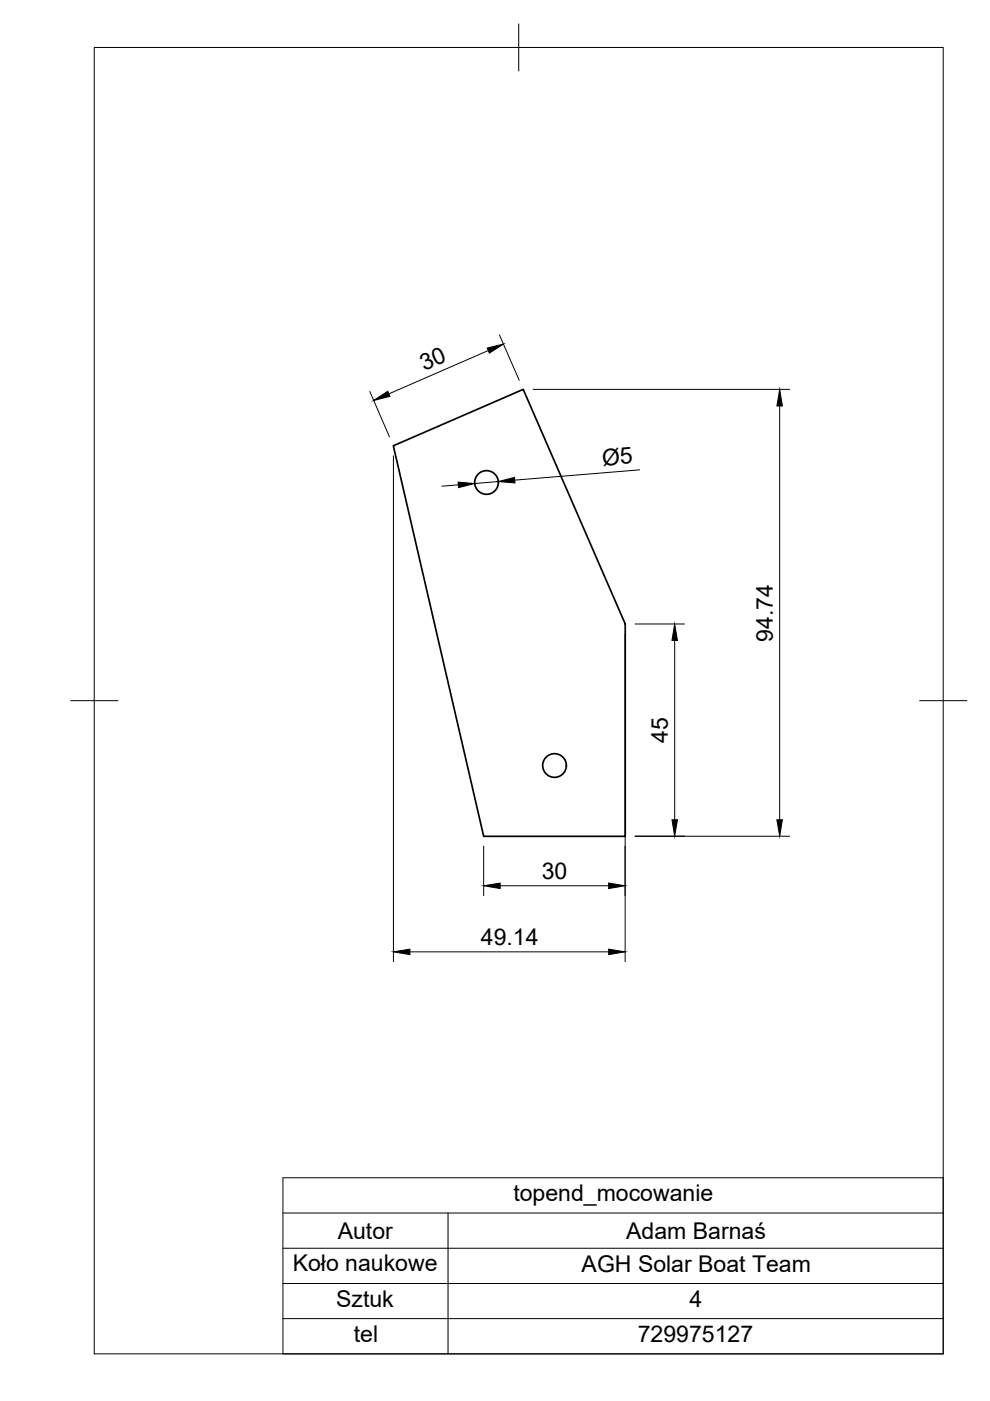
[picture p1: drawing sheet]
<svg xmlns="http://www.w3.org/2000/svg" width="210mm" height="297mm" viewBox="0 0 210 297" stroke-linecap="round" stroke-linejoin="round" font-family="sans-serif">
<!-- layer: Visible -->
<g fill="none" stroke="#000" stroke-width=".36">
<path d="M83.4 94.5l27.5-11.9 21.7 49.7v45h-30z"/>
<circle cx="103.2" cy="102.3" r="2.51"/>
<circle cx="117.6" cy="162.3" r="2.51"/>
</g>
<!-- layer: BORDER -->
<path d="M20 10.1h180v276.9h-180zM110 5.1v10M15 148.6h10M195 148.6h10" fill="none" stroke="#000" stroke-width=".21"/>
<!-- layer: FD_Dimensions -->
<g fill="none" stroke="#000" stroke-width=".21">
<path d="M103.5 74.3l-21.1 9.2M105.9 71l4.2 9.6M78.4 83l4.2 9.6M83.4 96.6v107.3M113 82.6h54.4M135.6 99.6l-26.5 2.2M165.3 86.1v87.7M97.2 102.8l-3.5 .3M105.6 102.1l-4.9 .4M132.5 134.4v69.5M134.6 132.3h10.5M143 135.8v38"/>
<path d="M102.6 179.4v10.5M134.6 177.3h32.8M106 187.8h23.1M86.9 201.8h42.2"/>
</g>
<path d="M103.3 73.8l3.4-.9-2.9 2zM79.2 84.9l3-1.9 .5 1zM165.3 82.6l.6 3.5h-1.2zM97.1 102.2l3.6 .3-3.5 .9zM105.6 102.1l3.5-.9 .1 1.2zM143 132.3l.6 3.5h-1.1zM142.5 173.8h1.1l-.6 3.5zM164.7 173.8h1.2l-.6 3.5zM102.6 187.8l3.4-.6v1.2zM129.1 187.2l3.4 .6-3.4 .6zM83.4 201.8l3.5-.6v1.2zM129.1 201.2l3.4 .6-3.4 .6z" fill="#000" stroke="#000" stroke-width=".21"/>
<!-- layer: Custom Tables -->
<path d="M60 249.7h140v37.3h-140zM60 257.2h140M95 257.2v29.8M60 264.7h140M60 272.1h140M60 279.6h140" fill="none" stroke="#000" stroke-width=".21"/>
<g font-size="4.9">
<text x="89.9" y="78.7" transform="rotate(-23 89.9 78.7)">30</text>
<text x="127.8" y="98.7" transform="rotate(-5 127.8 98.7)">Ø5</text>
<text x="163.9" y="136" transform="rotate(-90 163.9 136)">94.74</text>
<text x="141.6" y="157.4" transform="rotate(-90 141.6 157.4)">45</text>
<text x="114.9" y="186.3">30</text>
<text x="102" y="200.3">49.14</text>
<text x="108.8" y="254.7">topend_mocowanie</text>
<text x="71.6" y="262.6">Autor</text>
<text x="132.8" y="262.6">Adam Barnaś</text>
<text x="62.1" y="269.5">Koło naukowe</text>
<text x="123.3" y="269.6">AGH Solar Boat Team</text>
<text x="71.3" y="277.1">Sztuk</text>
<text x="146.2" y="277">4</text>
<text x="75" y="284.5">tel</text>
<text x="135.2" y="284.5">729975127</text>
</g>
</svg>
